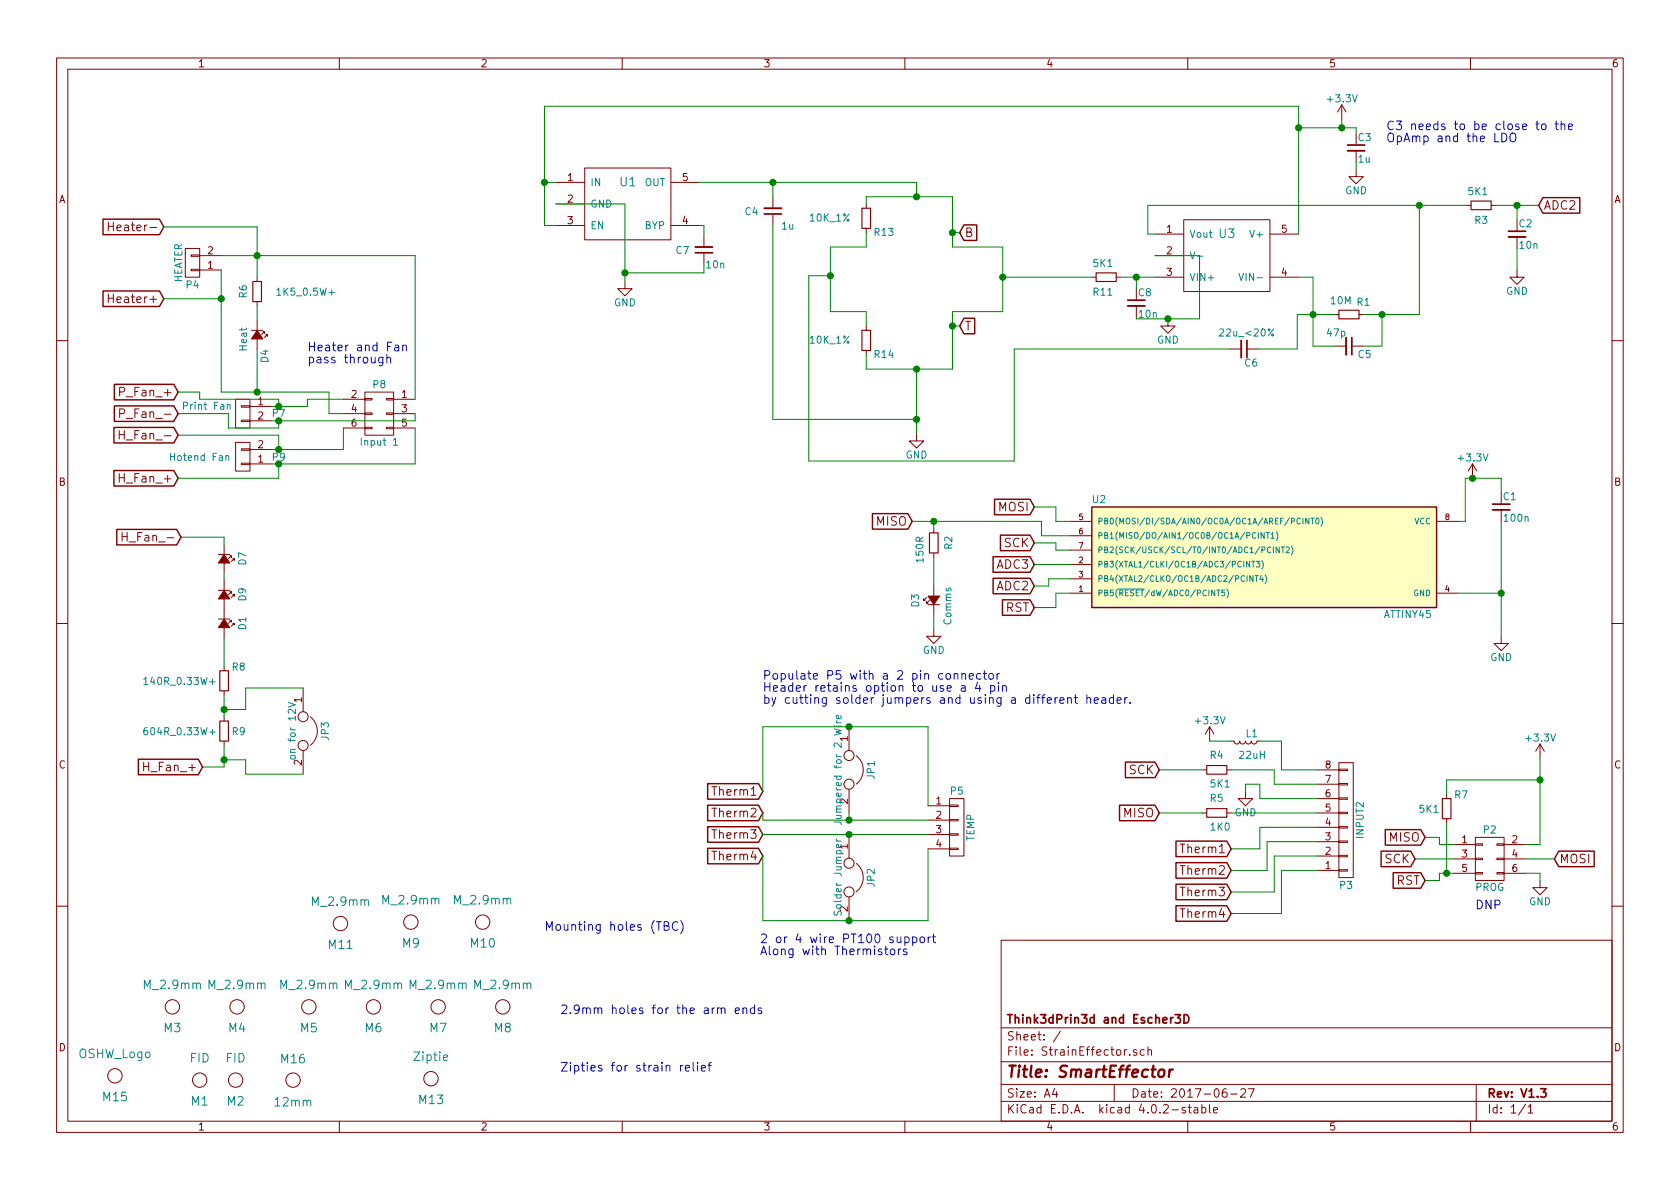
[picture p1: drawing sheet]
EESchema Schematic File Version 2
LIBS:power
LIBS:device
LIBS:transistors
LIBS:conn
LIBS:linear
LIBS:regul
LIBS:74xx
LIBS:cmos4000
LIBS:adc-dac
LIBS:memory
LIBS:xilinx
LIBS:microcontrollers
LIBS:dsp
LIBS:microchip
LIBS:analog_switches
LIBS:motorola
LIBS:texas
LIBS:intel
LIBS:audio
LIBS:interface
LIBS:digital-audio
LIBS:philips
LIBS:display
LIBS:cypress
LIBS:siliconi
LIBS:opto
LIBS:atmel
LIBS:contrib
LIBS:valves
LIBS:smart
LIBS:StrainEffector-cache
EELAYER 25 0
EELAYER END
$Descr A4 11693 8268
encoding utf-8
Sheet 1 1
Title "SmartEffector"
Date "2017-06-27"
Rev "V1.3"
Comp "Think3dPrin3d and Escher3D"
Comment1 ""
Comment2 ""
Comment3 ""
Comment4 ""
$EndDescr
$Comp
L ATTINY25-SS U2
U 1 1
P 8800 3870
F 0 "U2" H 7650 4270 50  0000 C CNN
F 1 "ATTINY45" H 9800 3470 50  0000 C CNN
F 2 "complib:TSSOP-8_3x4.4mm_Pitch0.65mm" H 9800 3870 50  0001 C CIN
F 3 "" H 8800 3870 50  0000 C CNN
	1    8800 3870
	1    0    0    -1  
$EndComp
$Comp
L L_Small L1
U 1 1
P 8670 5150
F 0 "L1" V 8620 5150 50  0000 L CNN
F 1 "22uH" V 8770 5100 50  0000 L CNN
F 2 "complib:R_0805" H 8670 5150 50  0001 C CNN
F 3 "" H 8670 5150 50  0000 C CNN
	1    8670 5150
	0    1    1    0   
$EndComp
$Comp
L R_Small R4
U 1 1
P 8470 5350
F 0 "R4" V 8370 5300 50  0000 L CNN
F 1 "5K1" V 8570 5300 50  0000 L CNN
F 2 "complib:R_0603" H 8470 5350 50  0001 C CNN
F 3 "" H 8470 5350 50  0000 C CNN
	1    8470 5350
	0    1    1    0   
$EndComp
$Comp
L R_Small R5
U 1 1
P 8470 5650
F 0 "R5" V 8370 5600 50  0000 L CNN
F 1 "1K0" V 8570 5600 50  0000 L CNN
F 2 "complib:R_0603" H 8470 5650 50  0001 C CNN
F 3 "" H 8470 5650 50  0000 C CNN
	1    8470 5650
	0    1    1    0   
$EndComp
$Comp
L R_Small R3
U 1 1
P 10310 1420
F 0 "R3" V 10210 1370 50  0000 L CNN
F 1 "5K1" V 10410 1370 50  0000 L CNN
F 2 "complib:R_0603" H 10310 1420 50  0001 C CNN
F 3 "" H 10310 1420 50  0000 C CNN
	1    10310 1420
	0    -1   -1   0   
$EndComp
$Comp
L C_Small C2
U 1 1
P 10560 1620
F 0 "C2" H 10570 1690 50  0000 L CNN
F 1 "10n" H 10570 1540 50  0000 L CNN
F 2 "complib:C_0603" H 10560 1620 50  0001 C CNN
F 3 "" H 10560 1620 50  0000 C CNN
	1    10560 1620
	1    0    0    -1  
$EndComp
$Comp
L CONN_02X03 P2
U 1 1
P 10370 5970
F 0 "P2" H 10370 6170 50  0000 C CNN
F 1 "PROG" H 10370 5770 50  0000 C CNN
F 2 "Socket_Strips:Socket_Strip_Straight_2x03" H 10370 4770 50  0001 C CNN
F 3 "" H 10370 4770 50  0000 C CNN
	1    10370 5970
	1    0    0    -1  
$EndComp
$Comp
L CONN_01X08 P3
U 1 1
P 9370 5700
F 0 "P3" H 9370 6150 50  0000 C CNN
F 1 "INPUT2" V 9470 5700 50  0000 C CNN
F 2 "complib:PIN_ARRAY_8x1" H 9370 5700 50  0001 C CNN
F 3 "" H 9370 5700 50  0000 C CNN
	1    9370 5700
	1    0    0    1   
$EndComp
$Comp
L Mounting M4
U 1 1
P 1650 7000
F 0 "M4" H 1650 6850 60  0000 C CNN
F 1 "M_2.9mm" H 1650 7150 60  0000 C CNN
F 2 "complib:MountingHole_2.9mm" H 1650 7000 60  0001 C CNN
F 3 "" H 1650 7000 60  0000 C CNN
	1    1650 7000
	1    0    0    -1  
$EndComp
$Comp
L Mounting M5
U 1 1
P 2150 7000
F 0 "M5" H 2150 6850 60  0000 C CNN
F 1 "M_2.9mm" H 2150 7150 60  0000 C CNN
F 2 "complib:MountingHole_2.9mm" H 2150 7000 60  0001 C CNN
F 3 "" H 2150 7000 60  0000 C CNN
	1    2150 7000
	1    0    0    -1  
$EndComp
$Comp
L Mounting M6
U 1 1
P 2600 7000
F 0 "M6" H 2600 6850 60  0000 C CNN
F 1 "M_2.9mm" H 2600 7150 60  0000 C CNN
F 2 "complib:MountingHole_2.9mm" H 2600 7000 60  0001 C CNN
F 3 "" H 2600 7000 60  0000 C CNN
	1    2600 7000
	1    0    0    -1  
$EndComp
$Comp
L Mounting M7
U 1 1
P 3050 7000
F 0 "M7" H 3050 6850 60  0000 C CNN
F 1 "M_2.9mm" H 3050 7150 60  0000 C CNN
F 2 "complib:MountingHole_2.9mm" H 3050 7000 60  0001 C CNN
F 3 "" H 3050 7000 60  0000 C CNN
	1    3050 7000
	1    0    0    -1  
$EndComp
$Comp
L Mounting M8
U 1 1
P 3500 7000
F 0 "M8" H 3500 6850 60  0000 C CNN
F 1 "M_2.9mm" H 3500 7150 60  0000 C CNN
F 2 "complib:MountingHole_2.9mm" H 3500 7000 60  0001 C CNN
F 3 "" H 3500 7000 60  0000 C CNN
	1    3500 7000
	1    0    0    -1  
$EndComp
$Comp
L Mounting M3
U 1 1
P 1200 7000
F 0 "M3" H 1200 6850 60  0000 C CNN
F 1 "M_2.9mm" H 1200 7150 60  0000 C CNN
F 2 "complib:MountingHole_2.9mm" H 1200 7000 60  0001 C CNN
F 3 "" H 1200 7000 60  0000 C CNN
	1    1200 7000
	1    0    0    -1  
$EndComp
$Comp
L FID M1
U 1 1
P 1390 7510
F 0 "M1" H 1390 7360 60  0000 C CNN
F 1 "FID" H 1390 7660 60  0000 C CNN
F 2 "complib:Fiducial_1mm_Dia_2.54mm_Outer_CopperTop" H 1390 7510 60  0001 C CNN
F 3 "" H 1390 7510 60  0000 C CNN
	1    1390 7510
	1    0    0    -1  
$EndComp
$Comp
L FID M2
U 1 1
P 1640 7510
F 0 "M2" H 1640 7360 60  0000 C CNN
F 1 "FID" H 1640 7660 60  0000 C CNN
F 2 "complib:Fiducial_1mm_Dia_2.54mm_Outer_CopperTop" H 1640 7510 60  0001 C CNN
F 3 "" H 1640 7510 60  0000 C CNN
	1    1640 7510
	1    0    0    -1  
$EndComp
$Comp
L C_Small C1
U 1 1
P 10450 3520
F 0 "C1" H 10460 3590 50  0000 L CNN
F 1 "100n" H 10460 3440 50  0000 L CNN
F 2 "complib:C_0603" H 10450 3520 50  0001 C CNN
F 3 "" H 10450 3520 50  0000 C CNN
	1    10450 3520
	1    0    0    -1  
$EndComp
$Comp
L R_Small R2
U 1 1
P 6500 3770
F 0 "R2" V 6400 3720 50  0000 L CNN
F 1 "150R" V 6600 3720 50  0000 L CNN
F 2 "complib:R_0603" H 6500 3770 50  0001 C CNN
F 3 "" H 6500 3770 50  0000 C CNN
	1    6500 3770
	-1   0    0    1   
$EndComp
$Comp
L Led_Small D3
U 1 1
P 6500 4170
F 0 "D3" H 6450 4295 50  0000 L CNN
F 1 "Comms" H 6325 4070 50  0000 L CNN
F 2 "complib:LED_1206_bottom_entry_v2" V 6500 4170 50  0001 C CNN
F 3 "APTR3216SURCK" H 6500 4170 50  0001 C CNN
	1    6500 4170
	0    -1   -1   0   
$EndComp
Text GLabel 10710 1420 2    60   Input ~ 0
ADC2
$Comp
L GND #PWR01
U 1 1
P 10560 1870
F 0 "#PWR01" H 10560 1620 50  0001 C CNN
F 1 "GND" H 10560 1720 50  0000 C CNN
F 2 "" H 10560 1870 50  0000 C CNN
F 3 "" H 10560 1870 50  0000 C CNN
	1    10560 1870
	1    0    0    -1  
$EndComp
$Comp
L +3.3V #PWR02
U 1 1
P 8420 5150
F 0 "#PWR02" H 8420 5000 50  0001 C CNN
F 1 "+3.3V" H 8420 5290 50  0000 C CNN
F 2 "" H 8420 5150 50  0000 C CNN
F 3 "" H 8420 5150 50  0000 C CNN
	1    8420 5150
	1    0    0    -1  
$EndComp
$Comp
L GND #PWR03
U 1 1
P 8670 5500
F 0 "#PWR03" H 8670 5250 50  0001 C CNN
F 1 "GND" H 8670 5350 50  0000 C CNN
F 2 "" H 8670 5500 50  0000 C CNN
F 3 "" H 8670 5500 50  0000 C CNN
	1    8670 5500
	1    0    0    -1  
$EndComp
Text GLabel 8070 5650 0    60   Input ~ 0
MISO
Text GLabel 8070 5350 0    60   Input ~ 0
SCK
$Comp
L +3.3V #PWR04
U 1 1
P 10250 3320
F 0 "#PWR04" H 10250 3170 50  0001 C CNN
F 1 "+3.3V" H 10250 3460 50  0000 C CNN
F 2 "" H 10250 3320 50  0000 C CNN
F 3 "" H 10250 3320 50  0000 C CNN
	1    10250 3320
	1    0    0    -1  
$EndComp
$Comp
L GND #PWR05
U 1 1
P 10450 4420
F 0 "#PWR05" H 10450 4170 50  0001 C CNN
F 1 "GND" H 10450 4270 50  0000 C CNN
F 2 "" H 10450 4420 50  0000 C CNN
F 3 "" H 10450 4420 50  0000 C CNN
	1    10450 4420
	1    0    0    -1  
$EndComp
Text GLabel 7200 4220 0    60   Input ~ 0
RST
Text GLabel 7200 4070 0    60   Input ~ 0
ADC2
Text GLabel 7200 3920 0    60   Input ~ 0
ADC3
Text GLabel 7200 3770 0    60   Input ~ 0
SCK
Text GLabel 6350 3620 0    60   Input ~ 0
MISO
Text GLabel 7200 3520 0    60   Input ~ 0
MOSI
$Comp
L GND #PWR06
U 1 1
P 6500 4370
F 0 "#PWR06" H 6500 4120 50  0001 C CNN
F 1 "GND" H 6500 4220 50  0000 C CNN
F 2 "" H 6500 4370 50  0000 C CNN
F 3 "" H 6500 4370 50  0000 C CNN
	1    6500 4370
	1    0    0    -1  
$EndComp
Text GLabel 10820 5970 2    60   Input ~ 0
MOSI
Text GLabel 9920 5820 0    60   Input ~ 0
MISO
$Comp
L +3.3V #PWR07
U 1 1
P 10720 5270
F 0 "#PWR07" H 10720 5120 50  0001 C CNN
F 1 "+3.3V" H 10720 5410 50  0000 C CNN
F 2 "" H 10720 5270 50  0000 C CNN
F 3 "" H 10720 5270 50  0000 C CNN
	1    10720 5270
	1    0    0    -1  
$EndComp
$Comp
L GND #PWR08
U 1 1
P 10720 6120
F 0 "#PWR08" H 10720 5870 50  0001 C CNN
F 1 "GND" H 10720 5970 50  0000 C CNN
F 2 "" H 10720 6120 50  0000 C CNN
F 3 "" H 10720 6120 50  0000 C CNN
	1    10720 6120
	1    0    0    -1  
$EndComp
Text GLabel 9920 6120 0    60   Input ~ 0
RST
Text GLabel 9850 5970 0    60   Input ~ 0
SCK
Text GLabel 8570 5900 0    60   Input ~ 0
Therm1
Text GLabel 8570 6050 0    60   Input ~ 0
Therm2
Text GLabel 5310 5500 0    60   Input ~ 0
Therm1
Text GLabel 5310 5650 0    60   Input ~ 0
Therm2
Text Notes 10270 6320 0    60   ~ 0
DNP
$Comp
L CONN_01X02 P7
U 1 1
P 1690 2870
F 0 "P7" H 1440 2870 50  0000 C CNN
F 1 "Print Fan" H 1940 2920 50  0000 C CNN
F 2 "complib:PIN_ARRAY_2X1" H 1690 2870 50  0001 C CNN
F 3 "" H 1690 2870 50  0000 C CNN
	1    1690 2870
	-1   0    0    -1  
$EndComp
$Comp
L CONN_01X02 P9
U 1 1
P 1690 3170
F 0 "P9" H 1440 3170 50  0000 C CNN
F 1 "Hotend Fan" H 1990 3170 50  0000 C CNN
F 2 "complib:Microfit_01x02_43650-0227" H 1690 3170 50  0001 C CNN
F 3 "" H 1690 3170 50  0000 C CNN
	1    1690 3170
	-1   0    0    1   
$EndComp
$Comp
L CONN_01X02 P4
U 1 1
P 1340 1820
F 0 "P4" H 1340 1970 50  0000 C CNN
F 1 "HEATER" V 1440 1820 50  0000 C CNN
F 2 "complib:Minifit3.0+screwterm3.5MM_2X1" H 1340 1820 50  0001 C CNN
F 3 "0436500215" H 1340 1820 50  0001 C CNN
	1    1340 1820
	-1   0    0    1   
$EndComp
Text Notes 2140 2520 0    60   ~ 0
Heater and Fan\npass through
$Comp
L Mounting M13
U 1 1
P 3000 7500
F 0 "M13" H 3000 7350 60  0000 C CNN
F 1 "Ziptie" H 3000 7650 60  0000 C CNN
F 2 "complib:Ziptie_small" H 3000 7500 60  0001 C CNN
F 3 "" H 3000 7500 60  0000 C CNN
	1    3000 7500
	1    0    0    -1  
$EndComp
Text Notes 3900 7050 0    60   ~ 0
2.9mm holes for the arm ends
Text Notes 3900 7450 0    60   ~ 0
Zipties for strain relief
$Comp
L Led_Small D4
U 1 1
P 1790 2320
F 0 "D4" H 1890 2370 50  0000 L CNN
F 1 "Heat" H 1740 2220 50  0000 L CNN
F 2 "complib:LED_1206_bottom_entry_v2" V 1790 2320 50  0001 C CNN
F 3 "APTR3216SYCK" H 1790 2320 50  0001 C CNN
	1    1790 2320
	0    1    1    0   
$EndComp
$Comp
L R_Small R6
U 1 1
P 1790 2020
F 0 "R6" V 1890 1970 50  0000 L CNN
F 1 "1K5_0.5W+" H 1240 2020 50  0000 L CNN
F 2 "complib:R_1206" H 1790 2020 50  0001 C CNN
F 3 "" H 1790 2020 50  0000 C CNN
	1    1790 2020
	-1   0    0    1   
$EndComp
$Comp
L R_Small R7
U 1 1
P 10070 5620
F 0 "R7" H 9920 5520 50  0000 L CNN
F 1 "5K1" H 10120 5620 50  0000 L CNN
F 2 "complib:R_0603" H 10070 5620 50  0001 C CNN
F 3 "" H 10070 5620 50  0000 C CNN
	1    10070 5620
	-1   0    0    1   
$EndComp
$Comp
L FID M15
U 1 1
P 800 7480
F 0 "M15" H 800 7330 60  0000 C CNN
F 1 "OSHW_Logo" H 800 7630 60  0000 C CNN
F 2 "complib:LOGO_Duet3dCompatible" H 800 7480 60  0001 C CNN
F 3 "" H 800 7480 60  0000 C CNN
	1    800  7480
	1    0    0    -1  
$EndComp
$Comp
L Led_Small D1
U 1 1
P 1560 4330
F 0 "D1" H 1510 4455 50  0000 L CNN
F 1 "Comms" H 1385 4230 50  0001 L CNN
F 2 "complib:LED_PLCC-2" V 1560 4330 50  0001 C CNN
F 3 "" V 1560 4330 50  0000 C CNN
	1    1560 4330
	0    1    1    0   
$EndComp
$Comp
L Led_Small D7
U 1 1
P 1560 3880
F 0 "D7" H 1510 4005 50  0000 L CNN
F 1 "Comms" H 1385 3780 50  0001 L CNN
F 2 "complib:LED_PLCC-2" V 1560 3880 50  0001 C CNN
F 3 "" V 1560 3880 50  0000 C CNN
	1    1560 3880
	0    1    1    0   
$EndComp
$Comp
L Led_Small D9
U 1 1
P 1560 4130
F 0 "D9" H 1510 4255 50  0000 L CNN
F 1 "Comms" H 1385 4030 50  0001 L CNN
F 2 "complib:LED_PLCC-2" V 1560 4130 50  0001 C CNN
F 3 "" V 1560 4130 50  0000 C CNN
	1    1560 4130
	0    1    1    0   
$EndComp
Text GLabel 1240 3020 0    60   Input ~ 0
H_Fan_-
Text GLabel 1260 3730 0    60   Input ~ 0
H_Fan_-
Text GLabel 1240 3320 0    60   Input ~ 0
H_Fan_+
Text GLabel 1410 5330 0    60   Input ~ 0
H_Fan_+
$Comp
L R_Small R8
U 1 1
P 1560 4730
F 0 "R8" H 1410 4630 50  0000 L CNN
F 1 "140R_0.33W+" H 1610 4730 50  0000 L CNN
F 2 "complib:R_0805_extended_pads" H 1560 4730 50  0001 C CNN
F 3 "" H 1560 4730 50  0001 C CNN
	1    1560 4730
	-1   0    0    1   
$EndComp
Text GLabel 1240 2870 0    60   Input ~ 0
P_Fan_-
Text GLabel 1240 2720 0    60   Input ~ 0
P_Fan_+
$Comp
L CONN_02X03 P8
U 1 1
P 2640 2870
F 0 "P8" H 2640 3070 50  0000 C CNN
F 1 "Input 1" H 2640 2670 50  0000 C CNN
F 2 "complib:Microfit_02x03" H 2640 1670 50  0001 C CNN
F 3 "http://www.molex.com/pdm_docs/sd/430450612_sd.pdf" H 2640 1670 50  0001 C CNN
	1    2640 2870
	-1   0    0    -1  
$EndComp
$Comp
L R_Small R9
U 1 1
P 1560 5080
F 0 "R9" H 1410 5080 50  0000 L CNN
F 1 "604R_0.33W+" H 1610 5080 50  0000 L CNN
F 2 "complib:R_0805_extended_pads" H 1560 5080 50  0001 C CNN
F 3 "http://uk.farnell.com/panasonic-electronic-components/erjp06f1400v/res-thick-film-140r-1-0-5w-0805/dp/2326699" H 1560 5080 50  0001 C CNN
	1    1560 5080
	-1   0    0    1   
$EndComp
$Comp
L JUMPER JP3
U 1 1
P 2110 5080
F 0 "JP3" H 2110 5230 50  0000 C CNN
F 1 "on for 12V" H 2110 5000 50  0000 C CNN
F 2 "complib:JUMPER" H 2110 5080 50  0001 C CNN
F 3 "~" H 2110 5080 50  0000 C CNN
	1    2110 5080
	0    1    1    0   
$EndComp
Text GLabel 1140 2070 0    60   Input ~ 0
Heater+
Text GLabel 1140 1570 0    60   Input ~ 0
Heater-
$Comp
L C_Small C3
U 1 1
P 9440 1020
F 0 "C3" H 9450 1090 50  0000 L CNN
F 1 "1u" H 9450 940 50  0000 L CNN
F 2 "complib:C_0603" H 9440 1020 50  0001 C CNN
F 3 "" H 9440 1020 50  0000 C CNN
	1    9440 1020
	1    0    0    -1  
$EndComp
$Comp
L +3.3V #PWR09
U 1 1
P 9340 820
F 0 "#PWR09" H 9340 670 50  0001 C CNN
F 1 "+3.3V" H 9340 960 50  0000 C CNN
F 2 "" H 9340 820 50  0000 C CNN
F 3 "" H 9340 820 50  0000 C CNN
	1    9340 820 
	1    0    0    -1  
$EndComp
$Comp
L GND #PWR010
U 1 1
P 9440 1170
F 0 "#PWR010" H 9440 920 50  0001 C CNN
F 1 "GND" H 9440 1020 50  0000 C CNN
F 2 "" H 9440 1170 50  0000 C CNN
F 3 "" H 9440 1170 50  0000 C CNN
	1    9440 1170
	1    0    0    -1  
$EndComp
$Comp
L GND #PWR011
U 1 1
P 8130 2210
F 0 "#PWR011" H 8130 1960 50  0001 C CNN
F 1 "GND" H 8130 2060 50  0000 C CNN
F 2 "" H 8130 2210 50  0000 C CNN
F 3 "" H 8130 2210 50  0000 C CNN
	1    8130 2210
	1    0    0    -1  
$EndComp
$Comp
L R_Small R11
U 1 1
P 7700 1920
F 0 "R11" V 7600 1870 50  0000 L CNN
F 1 "5K1" V 7800 1870 50  0000 L CNN
F 2 "complib:R_0603" H 7700 1920 50  0001 C CNN
F 3 "" H 7700 1920 50  0000 C CNN
	1    7700 1920
	0    -1   -1   0   
$EndComp
$Comp
L C_Small C5
U 1 1
P 9390 2400
F 0 "C5" V 9450 2460 50  0000 L CNN
F 1 "47p" V 9300 2240 50  0000 L CNN
F 2 "complib:C_0603" H 9390 2400 50  0001 C CNN
F 3 "" H 9390 2400 50  0000 C CNN
	1    9390 2400
	0    1    1    0   
$EndComp
$Comp
L GND #PWR012
U 1 1
P 6380 3010
F 0 "#PWR012" H 6380 2760 50  0001 C CNN
F 1 "GND" H 6380 2860 50  0000 C CNN
F 2 "" H 6380 3010 50  0000 C CNN
F 3 "" H 6380 3010 50  0000 C CNN
	1    6380 3010
	1    0    0    -1  
$EndComp
$Comp
L C_Small C4
U 1 1
P 5380 1460
F 0 "C4" H 5480 1460 50  0000 L CNN
F 1 "1u" H 5230 1560 50  0000 L CNN
F 2 "complib:C_0603" H 5380 1460 50  0001 C CNN
F 3 "" H 5380 1460 50  0000 C CNN
	1    5380 1460
	-1   0    0    1   
$EndComp
Text GLabel 6680 2260 2    60   Input ~ 0
T
$Comp
L Mounting M16
U 1 1
P 2040 7510
F 0 "M16" H 2040 7360 60  0000 C CNN
F 1 "12mm" H 2040 7660 60  0000 C CNN
F 2 "complib:12mmHole" H 2040 7510 60  0001 C CNN
F 3 "" H 2040 7510 60  0000 C CNN
	1    2040 7510
	-1   0    0    1   
$EndComp
$Comp
L R_Small R14
U 1 1
P 6030 2360
F 0 "R14" H 6080 2260 50  0000 L CNN
F 1 "10K_1%" H 5630 2360 50  0000 L CNN
F 2 "complib:R_0603" H 6030 2360 50  0001 C CNN
F 3 "" H 6030 2360 50  0000 C CNN
	1    6030 2360
	1    0    0    -1  
$EndComp
$Comp
L R_Small R13
U 1 1
P 6030 1510
F 0 "R13" H 6080 1410 50  0000 L CNN
F 1 "10K_1%" H 5630 1510 50  0000 L CNN
F 2 "complib:R_0603" H 6030 1510 50  0001 C CNN
F 3 "" H 6030 1510 50  0000 C CNN
	1    6030 1510
	1    0    0    -1  
$EndComp
$Comp
L MCP6286 U3
U 1 1
P 8540 1770
F 0 "U3" H 8540 1920 60  0000 C CNN
F 1 "MCP6286" H 8540 1370 60  0001 C CNN
F 2 "complib:SOT-23-5L" H 8540 1770 60  0001 C CNN
F 3 "" H 8540 1770 60  0000 C CNN
	1    8540 1770
	1    0    0    -1  
$EndComp
$Comp
L R_Small R1
U 1 1
P 9390 2180
F 0 "R1" V 9480 2030 50  0000 L CNN
F 1 "10M" V 9490 2160 50  0000 L CNN
F 2 "complib:R_0603" H 9390 2180 50  0001 C CNN
F 3 "" H 9390 2180 50  0000 C CNN
	1    9390 2180
	0    -1   -1   0   
$EndComp
$Comp
L C_Small C6
U 1 1
P 8660 2420
F 0 "C6" V 8760 2420 50  0000 L CNN
F 1 "22u_<20%" V 8550 2240 50  0000 L CNN
F 2 "complib:C_0805" H 8660 2420 50  0001 C CNN
F 3 "" H 8660 2420 50  0000 C CNN
	1    8660 2420
	0    1    1    0   
$EndComp
Text GLabel 8570 6350 0    60   Input ~ 0
Therm4
Text GLabel 8570 6200 0    60   Input ~ 0
Therm3
$Comp
L CONN_01X04 P5
U 1 1
P 6660 5750
F 0 "P5" H 6660 6000 50  0000 C CNN
F 1 "TEMP" V 6760 5750 50  0000 C CNN
F 2 "complib:Microfit_01x02or04_43650-0227" H 6660 5750 50  0001 C CNN
F 3 "" H 6660 5750 50  0000 C CNN
	1    6660 5750
	1    0    0    -1  
$EndComp
Text Notes 5290 6640 0    60   ~ 0
2 or 4 wire PT100 support\nAlong with Thermistors
Text Notes 5310 4890 0    60   ~ 0
Populate P5 with a 2 pin connector\nHeader retains option to use a 4 pin\nby cutting solder jumpers and using a different header.
Text GLabel 5310 5950 0    60   Input ~ 0
Therm4
Text GLabel 5310 5800 0    60   Input ~ 0
Therm3
$Comp
L LDK130M08 U1
U 1 1
P 4370 1410
F 0 "U1" H 4370 1560 60  0000 C CNN
F 1 "LDK130M08" H 4370 1010 60  0001 C CNN
F 2 "complib:SOT-23-5L" H 4370 1410 60  0001 C CNN
F 3 "" H 4370 1410 60  0000 C CNN
	1    4370 1410
	1    0    0    -1  
$EndComp
$Comp
L GND #PWR013
U 1 1
P 4350 1950
F 0 "#PWR013" H 4350 1700 50  0001 C CNN
F 1 "GND" H 4350 1800 50  0000 C CNN
F 2 "" H 4350 1950 50  0000 C CNN
F 3 "" H 4350 1950 50  0000 C CNN
	1    4350 1950
	1    0    0    -1  
$EndComp
$Comp
L C_Small C7
U 1 1
P 4900 1730
F 0 "C7" H 5000 1730 50  0000 L CNN
F 1 "10n" H 4750 1830 50  0000 L CNN
F 2 "complib:C_0603" H 4900 1730 50  0001 C CNN
F 3 "" H 4900 1730 50  0000 C CNN
	1    4900 1730
	-1   0    0    1   
$EndComp
Text Notes 9650 980  0    60   ~ 0
C3 needs to be close to the\nOpAmp and the LDO
$Comp
L JUMPER JP2
U 1 1
P 5910 6100
F 0 "JP2" H 5910 6250 50  0000 C CNN
F 1 "Solder Jumper" H 5910 6020 50  0000 C CNN
F 2 "complib:SJ_Bridged" H 5910 6100 50  0001 C CNN
F 3 "" H 5910 6100 50  0000 C CNN
	1    5910 6100
	0    1    1    0   
$EndComp
$Comp
L JUMPER JP1
U 1 1
P 5910 5350
F 0 "JP1" H 5910 5500 50  0000 C CNN
F 1 "Jumpered for 2 Wire" H 5910 5270 50  0000 C CNN
F 2 "complib:SJ_Bridged" H 5910 5350 50  0001 C CNN
F 3 "" H 5910 5350 50  0000 C CNN
	1    5910 5350
	0    1    1    0   
$EndComp
$Comp
L C_Small C8
U 1 1
P 7910 2100
F 0 "C8" H 7920 2170 50  0000 L CNN
F 1 "10n" H 7920 2020 50  0000 L CNN
F 2 "complib:C_0603" H 7910 2100 50  0001 C CNN
F 3 "" H 7910 2100 50  0000 C CNN
	1    7910 2100
	1    0    0    -1  
$EndComp
Text GLabel 6680 1610 2    60   Input ~ 0
B
Wire Wire Line
	8920 6050 9170 6050
Wire Wire Line
	8920 6350 8920 6050
Wire Wire Line
	8570 6350 8920 6350
Wire Wire Line
	8870 5950 9170 5950
Wire Wire Line
	8870 6200 8870 5950
Wire Wire Line
	8570 6200 8870 6200
Wire Wire Line
	8820 5850 9170 5850
Wire Wire Line
	8820 6050 8820 5850
Wire Wire Line
	8570 6050 8820 6050
Wire Wire Line
	8770 5750 9170 5750
Wire Wire Line
	8770 5900 8770 5750
Wire Wire Line
	8570 5900 8770 5900
Wire Wire Line
	10020 6070 10120 6070
Wire Wire Line
	10020 6120 10020 6070
Wire Wire Line
	9920 6120 10020 6120
Wire Wire Line
	10020 5820 10020 5870
Wire Wire Line
	9920 5820 10020 5820
Wire Wire Line
	10720 5270 10720 5870
Wire Wire Line
	10720 5870 10620 5870
Wire Wire Line
	10720 6070 10720 6120
Wire Wire Line
	10620 6070 10720 6070
Wire Wire Line
	10820 5970 10620 5970
Wire Wire Line
	7350 4120 7450 4120
Wire Wire Line
	7350 4220 7350 4120
Wire Wire Line
	7200 4220 7350 4220
Wire Wire Line
	7300 4020 7450 4020
Wire Wire Line
	7300 4070 7300 4020
Wire Wire Line
	7200 4070 7300 4070
Wire Wire Line
	7200 3920 7450 3920
Wire Wire Line
	7350 3820 7450 3820
Wire Wire Line
	7350 3770 7350 3820
Wire Wire Line
	7200 3770 7350 3770
Wire Wire Line
	7350 3620 7450 3620
Wire Wire Line
	7350 3520 7350 3620
Wire Wire Line
	7200 3520 7350 3520
Connection ~ 6500 3620
Wire Wire Line
	6500 3670 6500 3620
Wire Wire Line
	7250 3720 7450 3720
Wire Wire Line
	7250 3620 7250 3720
Wire Wire Line
	6350 3620 7250 3620
Wire Wire Line
	6500 4070 6500 3870
Wire Wire Line
	6500 4370 6500 4270
Connection ~ 10450 4120
Wire Wire Line
	10150 4120 10450 4120
Wire Wire Line
	10450 3620 10450 4420
Connection ~ 10250 3320
Wire Wire Line
	10450 3320 10450 3420
Wire Wire Line
	10200 3320 10450 3320
Wire Wire Line
	10200 3620 10200 3320
Wire Wire Line
	10150 3620 10200 3620
Wire Wire Line
	8370 5350 8070 5350
Wire Wire Line
	8370 5650 8070 5650
Wire Wire Line
	8570 5650 9170 5650
Wire Wire Line
	8670 5450 8670 5500
Wire Wire Line
	8770 5450 8670 5450
Wire Wire Line
	8770 5550 8770 5450
Wire Wire Line
	9170 5550 8770 5550
Wire Wire Line
	8870 5350 8570 5350
Wire Wire Line
	8870 5450 8870 5350
Wire Wire Line
	9170 5450 8870 5450
Wire Wire Line
	8920 5350 9170 5350
Wire Wire Line
	8920 5150 8920 5350
Wire Wire Line
	8770 5150 8920 5150
Wire Wire Line
	8420 5150 8570 5150
Wire Wire Line
	1540 1770 2890 1770
Wire Wire Line
	1790 2120 1790 2220
Wire Wire Line
	1790 1570 1790 1920
Connection ~ 1790 1770
Wire Wire Line
	1540 1870 1540 2720
Wire Wire Line
	2890 1770 2890 2770
Wire Wire Line
	10070 5520 10070 5420
Wire Wire Line
	10070 5420 10720 5420
Connection ~ 10720 5420
Wire Wire Line
	1560 3730 1560 3780
Wire Wire Line
	1560 3980 1560 4030
Wire Wire Line
	1560 4430 1560 4630
Wire Wire Line
	1560 5330 1410 5330
Wire Wire Line
	1560 4830 1560 4980
Wire Wire Line
	1260 3730 1560 3730
Wire Wire Line
	1240 2870 1590 2870
Wire Wire Line
	1590 2870 1590 2970
Wire Wire Line
	1590 2970 1940 2970
Wire Wire Line
	1940 2970 1940 2920
Connection ~ 1940 2920
Wire Wire Line
	1240 2720 1390 2720
Wire Wire Line
	1940 2770 1940 2820
Connection ~ 1940 2820
Wire Wire Line
	1940 3020 1940 3120
Connection ~ 1940 3120
Wire Wire Line
	1940 3020 1240 3020
Wire Wire Line
	1390 2720 1390 2770
Wire Wire Line
	1390 2770 1940 2770
Wire Wire Line
	1540 2720 2290 2720
Wire Wire Line
	2290 2720 2290 2870
Wire Wire Line
	2290 2870 2390 2870
Wire Wire Line
	2140 2770 2390 2770
Wire Wire Line
	2140 2820 2140 2770
Wire Wire Line
	1890 2820 2140 2820
Wire Wire Line
	1890 2920 2890 2920
Wire Wire Line
	2890 2920 2890 2870
Wire Wire Line
	1890 3220 2890 3220
Wire Wire Line
	1890 3120 2390 3120
Wire Wire Line
	2890 3220 2890 2970
Wire Wire Line
	2390 3120 2390 2970
Wire Wire Line
	1560 5180 1560 5330
Wire Wire Line
	2110 4780 1710 4780
Wire Wire Line
	1710 4780 1710 4930
Wire Wire Line
	1710 4930 1560 4930
Connection ~ 1560 4930
Wire Wire Line
	1560 5280 1710 5280
Wire Wire Line
	1710 5280 1710 5380
Wire Wire Line
	1710 5380 2110 5380
Connection ~ 1560 5280
Wire Wire Line
	1790 2420 1790 2720
Connection ~ 1790 2720
Wire Wire Line
	1140 1570 1790 1570
Wire Wire Line
	1140 2070 1540 2070
Connection ~ 1540 2070
Wire Wire Line
	10020 5870 10120 5870
Wire Wire Line
	10070 5720 10070 6070
Connection ~ 10070 6070
Wire Wire Line
	10410 1420 10710 1420
Wire Wire Line
	10560 1420 10560 1520
Connection ~ 10560 1420
Wire Wire Line
	10560 1720 10560 1870
Wire Wire Line
	8040 1620 7990 1620
Wire Wire Line
	7990 1620 7990 1420
Wire Wire Line
	9440 1170 9440 1120
Wire Wire Line
	6380 2560 6380 3010
Connection ~ 6380 2910
Connection ~ 6380 2560
Wire Wire Line
	6630 2560 6630 2160
Wire Wire Line
	6680 2260 6630 2260
Connection ~ 6630 2260
Wire Wire Line
	6030 1360 6630 1360
Wire Wire Line
	6980 1710 6980 2160
Wire Wire Line
	6030 2560 6630 2560
Wire Wire Line
	6980 2160 6630 2160
Wire Wire Line
	6030 1360 6030 1410
Wire Wire Line
	6030 1610 6030 1710
Wire Wire Line
	5780 1710 5780 2160
Wire Wire Line
	6030 2560 6030 2460
Wire Wire Line
	6030 1710 5780 1710
Wire Wire Line
	5780 1910 5630 1910
Connection ~ 5780 1910
Wire Wire Line
	6030 2260 6030 2160
Wire Wire Line
	6030 2160 5780 2160
Wire Wire Line
	6380 2910 5380 2910
Wire Wire Line
	5380 2910 5380 1560
Wire Wire Line
	9440 880  9440 920 
Wire Wire Line
	9040 880  9440 880 
Wire Wire Line
	9340 880  9340 820 
Wire Wire Line
	9040 730  9040 1620
Connection ~ 9340 880 
Wire Wire Line
	9490 2400 9620 2400
Wire Wire Line
	9620 2400 9620 2180
Wire Wire Line
	9490 2180 9880 2180
Connection ~ 9620 2180
Wire Wire Line
	9140 2400 9290 2400
Wire Wire Line
	9140 1920 9140 2400
Wire Wire Line
	9040 1920 9140 1920
Wire Wire Line
	7990 1420 10210 1420
Wire Wire Line
	9880 2180 9880 1420
Connection ~ 9880 1420
Connection ~ 9140 2180
Wire Wire Line
	9030 2420 8760 2420
Wire Wire Line
	10120 5970 9850 5970
Connection ~ 5910 5700
Wire Wire Line
	5310 5700 5310 5650
Wire Wire Line
	5310 5050 6460 5050
Wire Wire Line
	6460 5050 6460 5600
Wire Wire Line
	5310 5500 5310 5050
Connection ~ 5910 5050
Connection ~ 5910 5800
Wire Wire Line
	5310 6400 6460 6400
Wire Wire Line
	6460 6400 6460 5900
Wire Wire Line
	5310 5950 5310 6400
Connection ~ 5910 6400
Wire Wire Line
	5380 1260 5380 1360
Wire Wire Line
	6380 1260 6380 1360
Connection ~ 6380 1360
Wire Wire Line
	4350 1410 4350 1950
Connection ~ 4350 1890
Wire Wire Line
	3790 1560 3870 1560
Wire Wire Line
	3790 730  3790 1560
Connection ~ 3790 1260
Wire Wire Line
	3870 1410 4350 1410
Connection ~ 9040 880 
Wire Wire Line
	3870 1260 3790 1260
Wire Wire Line
	4900 1630 4900 1560
Wire Wire Line
	4900 1560 4870 1560
Wire Wire Line
	4900 1830 4900 1890
Wire Wire Line
	4870 1260 6380 1260
Wire Wire Line
	4900 1890 4350 1890
Wire Wire Line
	7800 1920 8040 1920
Wire Wire Line
	5630 3200 7060 3200
Wire Wire Line
	7060 3200 7060 2420
Wire Wire Line
	7060 2420 8560 2420
Wire Wire Line
	7600 1920 6980 1920
Connection ~ 6980 1920
Wire Wire Line
	5630 1910 5630 3200
Connection ~ 5380 1260
Wire Wire Line
	3790 730  9040 730 
Wire Wire Line
	5910 5650 5910 5700
Wire Wire Line
	5310 5700 6460 5700
Wire Wire Line
	5310 5800 6460 5800
Wire Wire Line
	7910 2000 7910 1920
Connection ~ 7910 1920
Wire Wire Line
	8040 1770 8350 1770
Wire Wire Line
	8350 1770 8350 2210
Wire Wire Line
	8350 2210 7910 2210
Wire Wire Line
	7910 2210 7910 2200
Connection ~ 8130 2210
Wire Wire Line
	6680 1610 6630 1610
Wire Wire Line
	6630 1710 6980 1710
Wire Wire Line
	6630 1360 6630 1710
Connection ~ 6630 1610
Wire Wire Line
	9030 2420 9030 2180
Wire Wire Line
	9030 2180 9290 2180
Wire Wire Line
	1940 3220 1940 3320
Wire Wire Line
	1940 3320 1240 3320
Connection ~ 1940 3220
$Comp
L Mounting M11
U 1 1
P 2370 6420
F 0 "M11" H 2370 6270 60  0000 C CNN
F 1 "M_2.9mm" H 2370 6570 60  0000 C CNN
F 2 "complib:MountingHole_2.9mm" H 2370 6420 60  0001 C CNN
F 3 "" H 2370 6420 60  0000 C CNN
	1    2370 6420
	1    0    0    -1  
$EndComp
$Comp
L Mounting M9
U 1 1
P 2860 6410
F 0 "M9" H 2860 6260 60  0000 C CNN
F 1 "M_2.9mm" H 2860 6560 60  0000 C CNN
F 2 "complib:MountingHole_2.9mm" H 2860 6410 60  0001 C CNN
F 3 "" H 2860 6410 60  0000 C CNN
	1    2860 6410
	1    0    0    -1  
$EndComp
$Comp
L Mounting M10
U 1 1
P 3360 6410
F 0 "M10" H 3360 6260 60  0000 C CNN
F 1 "M_2.9mm" H 3360 6560 60  0000 C CNN
F 2 "complib:MountingHole_2.9mm" H 3360 6410 60  0001 C CNN
F 3 "" H 3360 6410 60  0000 C CNN
	1    3360 6410
	1    0    0    -1  
$EndComp
Text Notes 3790 6470 0    60   ~ 0
Mounting holes (TBC)
$EndSCHEMATC
